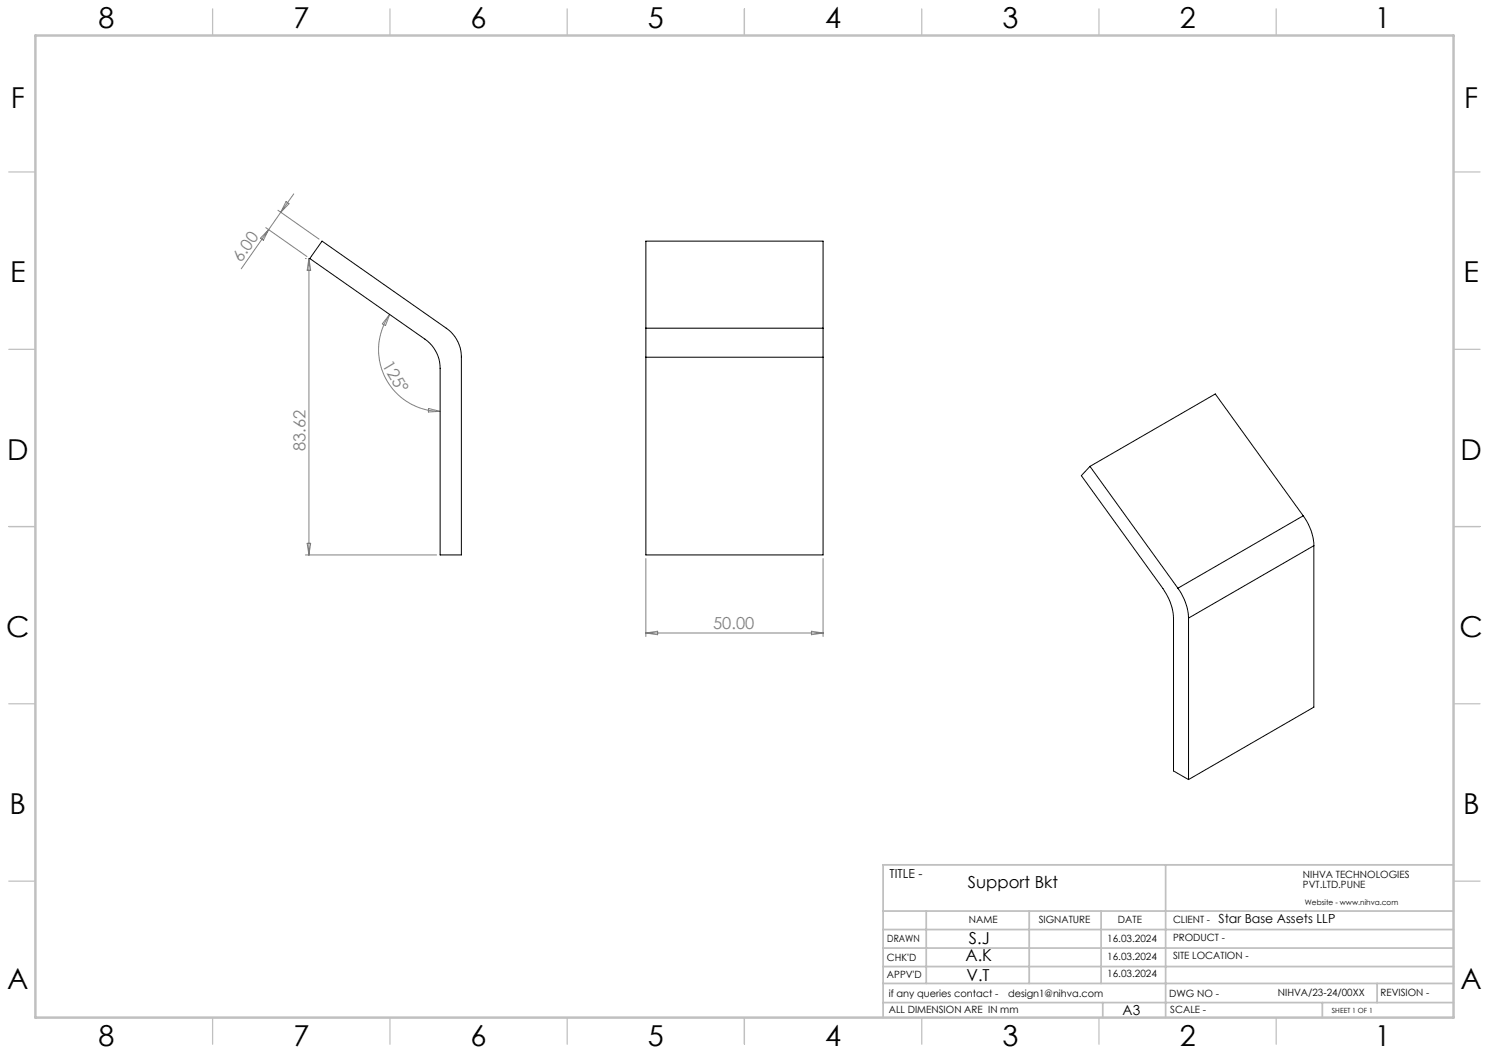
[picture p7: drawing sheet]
<svg xmlns="http://www.w3.org/2000/svg" width="420mm" height="297mm" viewBox="0 0 420 297" stroke-linecap="round" stroke-linejoin="round" font-family="sans-serif">
<g fill="none" stroke="#808080" stroke-width=".28">
<path d="M78.4 59.3l11.6 8.1M79.2 59.9l-11.1 15.9M80.7 56.9l.8 .6-2.3 2.4zM82.9 54.7l-3.7 5.2M75 64.2l11.6 8.2M75.8 64.8l-1.5 3-.9-.6zM86.1 72.9h.3M87.1 72.9v83.6M87.1 72.9l.5 3.3h-1zM109.9 88.7a17.4 17.4 0 0 0 14.2 27.3M109.9 88.7l-1.2 3.1-.9-.5zM120.9 115.2l3.2 .8-3.3 .2z"/>
<path d="M86.1 156.5h37.1M86.6 153.2h1l-.5 3.3zM182.2 157.5v22M232.2 157.5v22M182.2 178.5h50M182.2 178.5l3.3-.5v1zM228.9 178l3.3 .5-3.3 .5z"/>
</g>
<g fill="none" stroke="#c0c0c0" stroke-width=".35">
<path d="M60 2.5v7.5M110 2.5v7.5M160 2.5v7.5M210 2.5v7.5M260 2.5v7.5M310 2.5v7.5M360 2.5v7.5M2.5 48.5h7.5M410 48.5h7.5M2.5 98.5h7.5M410 98.5h7.5M2.5 148.5h7.5"/>
<path d="M410 148.5h7.5M2.5 198.5h7.5M410 198.5h7.5M2.5 248.5h7.5M410 248.5h7.5M60 287v7.5M110 287v7.5M160 287v7.5M210 287v7.5M260 287v7.5M310 287v7.5M360 287v7.5"/>
</g>
<g fill="none" stroke="#c0c0c0" stroke-width=".5">
<path d="M249.1 257h160.9M261.3 257v20.4M290.3 257v20.4M310.6 257v20.4M328.8 243.9v43.1M410 243.9h-160.9v43.1M249.1 272.6h160.9M249.1 267.4h160.9M249.1 262.2h160.9M249.1 277.4h160.9M388.4 277.4v5.4M249.1 282.8h160.9"/>
<path d="M311 282.8v4.2M373 282.8v4.2"/>
</g>
<path d="M10 10h400v277h-400z" fill="none" stroke="#c0c0c0" stroke-width=".7"/>
<g fill="none" stroke="#000" stroke-width=".28">
<path d="M90.8 68l35.1 24.6a9.9 9.9 0 0 1 4.2 8.1v55.8h-6v-52.6a9.9 9.9 0 0 0-4.2-8.2l-32.5-22.8zM182.2 92.6v8.1M182.2 92.6h50M182.2 92.6v-24.6h50v24.6M232.2 92.6v8.1M182.2 100.7v55.8h50v-55.8M182.2 100.7h50M307.4 131.5l-2.4 2.7 23 31.8a15.7 15.7 0 0 1 3 8.4v43l4.2 2.5M307.4 131.5l24.8 34.4M307.4 131.5l35.4-20.4 24.8 34.4M367.6 145.5a14.9 14.9 0 0 1 3 8.4M367.6 145.5l-35.4 20.4"/>
<path d="M370.6 153.9l-35.4 20.4M370.6 153.9v45.6l-35.4 20.4M332.2 165.9a15.4 15.4 0 0 1 3 8.4M335.2 174.3v45.6"/>
</g>
<g font-size="8.1">
<text x="27.8" y="8">8</text>
<text x="82.8" y="8">7</text>
<text x="132.8" y="8">6</text>
<text x="182.8" y="8">5</text>
<text x="232.8" y="8">4</text>
<text x="282.8" y="8">3</text>
<text x="332.8" y="8">2</text>
<text x="387.8" y="8">1</text>
<text x="3" y="30.4">F</text>
<text x="413" y="30.4">F</text>
<text x="2.8" y="79.6">E</text>
<text x="412.8" y="79.6">E</text>
<text x="2" y="129.6">D</text>
<text x="412" y="129.6">D</text>
<text x="1.7" y="179.6">C</text>
<text x="411.7" y="179.6">C</text>
<text x="2.7" y="229.6">B</text>
<text x="412.7" y="229.6">B</text>
<text x="2" y="278.9">A</text>
<text x="412" y="278.9">A</text>
<text x="27.8" y="295">8</text>
<text x="82.8" y="295">7</text>
<text x="132.8" y="295">6</text>
<text x="182.8" y="295">5</text>
<text x="232.8" y="295">4</text>
<text x="282.8" y="295">3</text>
<text x="332.8" y="295">2</text>
<text x="387.8" y="295">1</text>
</g>
<g font-size="4.7" fill="#808080">
<text x="68" y="74.2" transform="rotate(-55 68 74.2)">6.00</text>
<text x="107.7" y="102.9" transform="rotate(59 107.7 102.9)">125°</text>
<text x="86.1" y="127.2" transform="rotate(-90 86.1 127.2)">83.62</text>
<text x="201.2" y="177.5">50.00</text>
</g>
<g font-size="4.7">
<text x="273" y="250.5">Support Bkt</text>
<text x="273.3" y="266.3">S.J</text>
<text x="272.3" y="271.2">A.K</text>
<text x="272.6" y="276.6">V.T</text>
</g>
<text font-size="3.9" x="316.7" y="286.4">A3</text>
<g font-size="3.5">
<text x="250.9" y="247.7">TITLE -</text>
<text x="343.7" y="260.3">Star Base Assets LLP</text>
</g>
<g font-size="2.8">
<text x="367.5" y="247.7">NIHVA TECHNOLOGIES</text>
<text x="367.5" y="250.5">PVT.LTD.PUNE</text>
<text x="273.3" y="260.4">NAME</text>
<text x="293" y="260.4">SIGNATURE</text>
<text x="315.3" y="260.5">DATE</text>
<text x="330.9" y="260.5">CLIENT -</text>
<text x="250.3" y="265.7">DRAWN</text>
<text x="312.3" y="265.6">16.03.2024</text>
<text x="330.9" y="265.5">PRODUCT -</text>
<text x="250.2" y="271.1">CHK'D</text>
<text x="250.2" y="275.8">APPV'D</text>
<text x="312.3" y="270.7">16.03.2024</text>
<text x="312.3" y="275.7">16.03.2024</text>
<text x="330.9" y="270.6">SITE LOCATION -</text>
<text x="250.7" y="281.1">if any queries contact -</text>
<text x="284.3" y="281.1">design1@nihva.com</text>
<text x="329.8" y="281.3">DWG NO -</text>
<text x="360.4" y="281.1">NIHVA/23-24/00XX</text>
<text x="389.4" y="281.1">REVISION -</text>
<text x="250.7" y="285.6">ALL DIMENSION ARE IN mm</text>
<text x="330.1" y="285.7">SCALE -</text>
</g>
<text font-size="2.1" x="368.1" y="255.1">Website - www.nihva.com</text>
<text font-size="2" x="375.7" y="285.6">SHEET 1 OF 1</text>
</svg>
